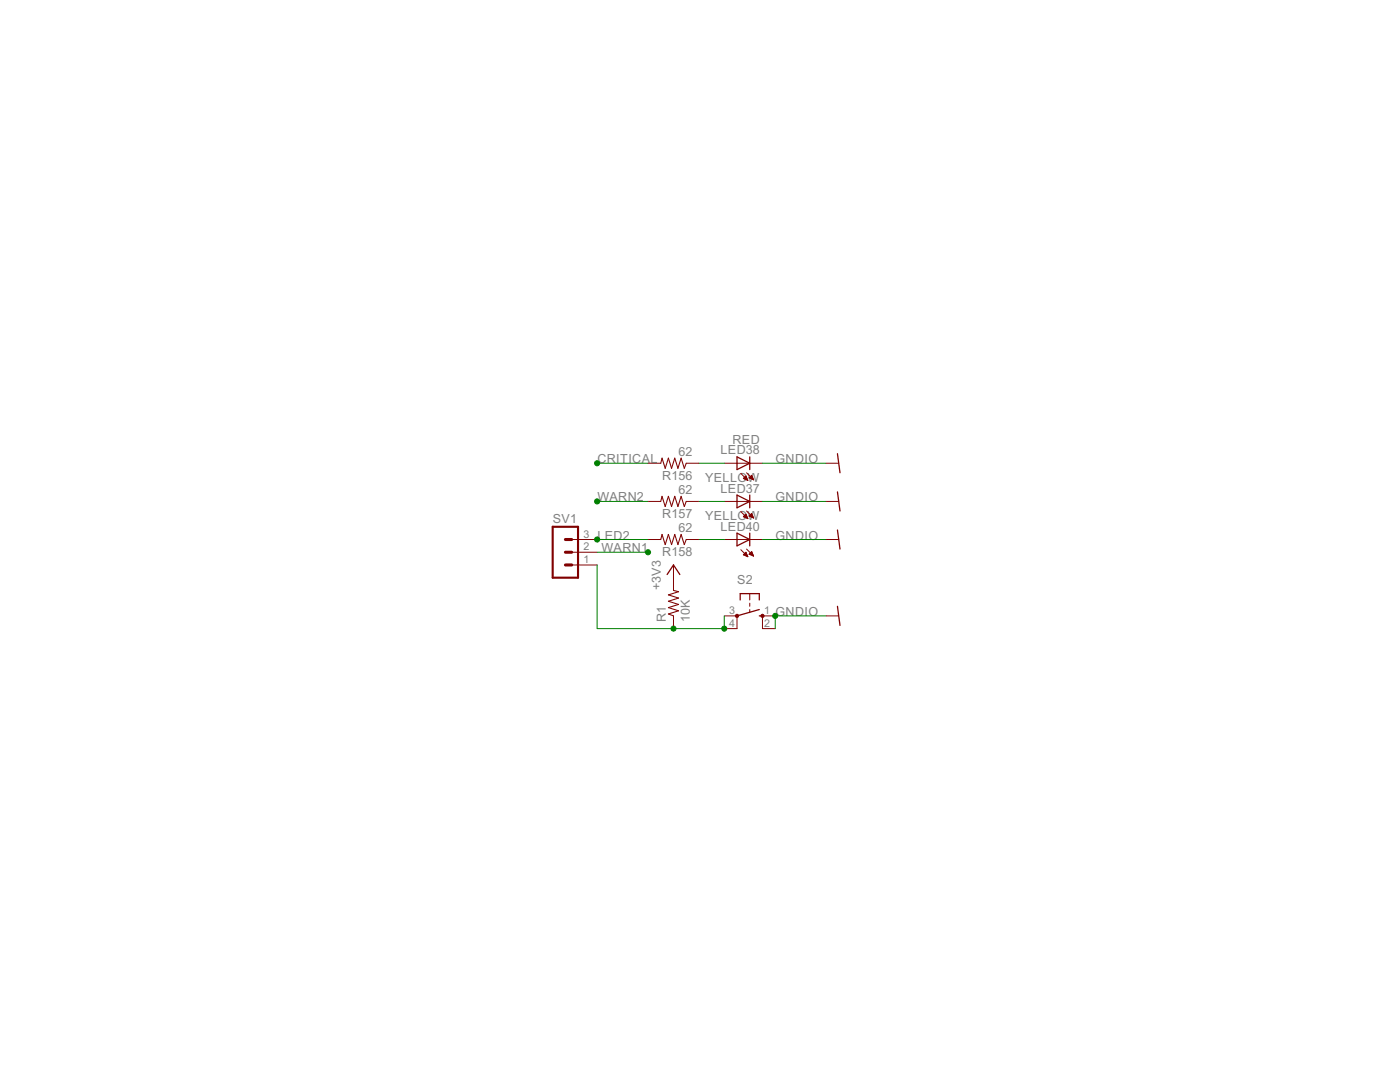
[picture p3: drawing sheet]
<svg xmlns="http://www.w3.org/2000/svg" width="279mm" height="216mm" viewBox="0 0 279 216" stroke-linecap="round" stroke-linejoin="round" font-family="sans-serif">
<g fill="none" stroke="#800000" stroke-width=".25">
<path d="M147.1 98.8l2.5 1.3-2.5 1.2zM147.1 91.2l2.5 1.2-2.5 1.3zM149.6 91.2v2.5M149.6 98.8v2.5M167.1 90.5l.5 3.8M167.1 98.1l.5 3.9M133.1 114.6l1.3-1.9 1.3 1.9M147.1 106.4l2.5 1.3-2.5 1.2zM147.7 119.7v-1.3h3.8v1.3M149.6 106.4v2.5M167.1 105.7l.5 3.9M151.5 122.9h.7"/>
<path d="M151.5 121.6l-4.4 1.3M167.1 121l.5 3.8"/>
</g>
<g fill="none" stroke="#800000" stroke-width=".2">
<path d="M129.3 92.4h2.6M136.9 92.4h2.6M144.5 92.4h7.7M147.8 94.5l1.4 1.4M148.4 95.5l.5-.5 .3 .9zM148.4 95.4h.7M148.5 95.3h.5M148.6 95.6h.5M148.6 95.2h.4M148.8 95.1h.1M148.8 95.7h.4M149 94.3l1.4 1.4"/>
<path d="M149.1 95.8h.1M149.5 95.4l.5-.6 .4 .9zM149.5 95.3h.7M149.6 95.2h.6M149.7 95.4h.6M149.8 95.1h.3M149.9 95h.2M150 95.6h.3M150.3 95.7h.1M164.8 92.4h2.6M114.1 107.7h5.1M114.1 112.7h5.1"/>
<path d="M114.1 110.2h5.1M129.3 100.1h2.6M129.3 107.7h2.6M134.4 112.7v5.1M136.9 100.1h2.6M136.9 107.7h2.6M144.5 100.1h7.7M144.5 107.7h7.7M147.8 102.1l1.4 1.4M147.8 109.7l1.4 1.4M148.4 103.1l.5-.5 .3 .9zM148.4 110.7l.5-.5 .3 .9z"/>
<path d="M148.4 103h.7M148.4 110.6h.7M148.5 110.7h.6M148.5 103.2h.6M148.5 102.9h.5M148.5 110.5h.5M148.7 102.8h.2M148.7 110.4h.2M148.8 110.9h.4M148.8 102.7h.1M148.8 103.3h.4M148.8 110.3h.1"/>
<path d="M149 102l1.4 1.4M149 109.6l1.4 1.4M149 111h.2M149.1 103.4h.1M149.5 103l.5-.5 .4 .9zM149.5 110.6l.5-.5 .4 .9zM149.5 102.9h.7M149.6 110.5h.6M149.6 110.6h.6M149.6 118.4v1.3M149.7 103h.6M149.7 102.8h.5"/>
<path d="M149.7 110.4h.5M149.8 102.7h.3M149.8 110.3h.3M149.9 102.6h.2M149.9 110.7h.4M149.9 110.2h.2M149.9 103.2h.4M150.2 110.9h.1M150.2 103.3h.2M164.8 100.1h2.6M164.8 107.7h2.6M134.4 122.9v2.5"/>
<path d="M144.5 122.9h2.6v2.5h-2.6M149.6 120.4v.6M149.6 121.6v.7M154.7 122.9h-2.5v2.5h2.5M164.8 122.9h2.6"/>
</g>
<path d="M131.9 92.4l.2-1 .7 2.1 .6-2.1 .6 2.1 .7-2.1 .6 2.1 .6-2.1 .7 2.1 .3-1.1M131.9 100.1l.2-1.1 .7 2.1 .6-2.1 .6 2.1 .7-2.1 .6 2.1 .6-2.1 .7 2.1 .3-1M131.9 107.7l.2-1.1 .7 2.1 .6-2.1 .6 2.1 .7-2.1 .6 2.1 .6-2.1 .7 2.1 .3-1M134.4 117.8l1 .3-2 .6 2 .6-2 .7 2 .6-2 .6 2 .7-2 .6 1 .4" fill="none" stroke="#800000" stroke-width=".21"/>
<g fill="#800000" stroke="#800000" stroke-width=".2">
<circle cx="147.1" cy="122.9" r=".33"/>
<circle cx="152.2" cy="122.9" r=".33"/>
</g>
<path d="M110.3 105.1h5.1v10.2h-5.1z" fill="none" stroke="#800000" stroke-width=".42"/>
<path d="M112.8 107.7h1.3M112.8 110.2h1.3M112.8 112.7h1.3" fill="none" stroke="#800000" stroke-width=".61"/>
<path d="M119.2 92.4h10.1M139.5 92.4h5M152.2 92.4h12.6M119.2 100.1h10.1M119.2 107.7h10.1M119.2 110.2h10.1M119.2 112.7v12.7h25.3v-2.5M139.5 100.1h5M139.5 107.7h5M152.2 100.1h12.6M152.2 107.7h12.6M164.8 122.9h-10.1v2.5" fill="none" stroke="#008000" stroke-width=".2"/>
<g fill="#008000" stroke="#008000" stroke-width=".2">
<circle cx="154.7" cy="122.9" r=".51"/>
<circle cx="119.2" cy="92.4" r=".51"/>
<circle cx="119.2" cy="100.1" r=".51"/>
<circle cx="119.2" cy="107.7" r=".51"/>
<circle cx="129.3" cy="110.2" r=".51"/>
<circle cx="134.4" cy="125.4" r=".51"/>
<circle cx="144.5" cy="125.4" r=".51"/>
</g>
<g font-size="2.8" fill="#808080">
<text x="146.2" y="88.5">RED</text>
<text x="119.2" y="92.4">CRITICAL</text>
<text x="132.2" y="95.7">R156</text>
<text x="135.4" y="90.9">62</text>
<text x="143.8" y="90.7">LED38</text>
<text x="154.7" y="92.4">GNDIO</text>
<text x="119.2" y="100">WARN2</text>
<text x="135.4" y="98.5">62</text>
<text x="140.7" y="96.1">YELLOW</text>
<text x="143.8" y="98.3">LED37</text>
<text x="154.7" y="100">GNDIO</text>
<text x="110.3" y="104.4">SV1</text>
<text x="119.2" y="107.7">LED2</text>
<text x="132.2" y="103.3">R157</text>
<text x="135.4" y="106.1">62</text>
<text x="140.7" y="103.7">YELLOW</text>
<text x="143.8" y="105.9">LED40</text>
<text x="154.7" y="107.7">GNDIO</text>
<text x="120" y="110.2">WARN1</text>
<text x="132.2" y="110.9">R158</text>
<text x="131.9" y="117.8" transform="rotate(-90 131.9 117.8)">+3V3</text>
<text x="147.1" y="116.5">S2</text>
<text x="132.9" y="124.1" transform="rotate(-90 132.9 124.1)">R1</text>
<text x="137.7" y="124.2" transform="rotate(-90 137.7 124.2)">10K</text>
<text x="154.7" y="122.9">GNDIO</text>
</g>
<g font-size="2.4" fill="#808080">
<text x="116.4" y="107.3">3</text>
<text x="116.4" y="112.4">1</text>
<text x="116.4" y="109.8">2</text>
<text x="145.6" y="122.5">3</text>
<text x="145.6" y="125.1">4</text>
<text x="152.5" y="122.5">1</text>
<text x="152.5" y="125.1">2</text>
</g>
</svg>
